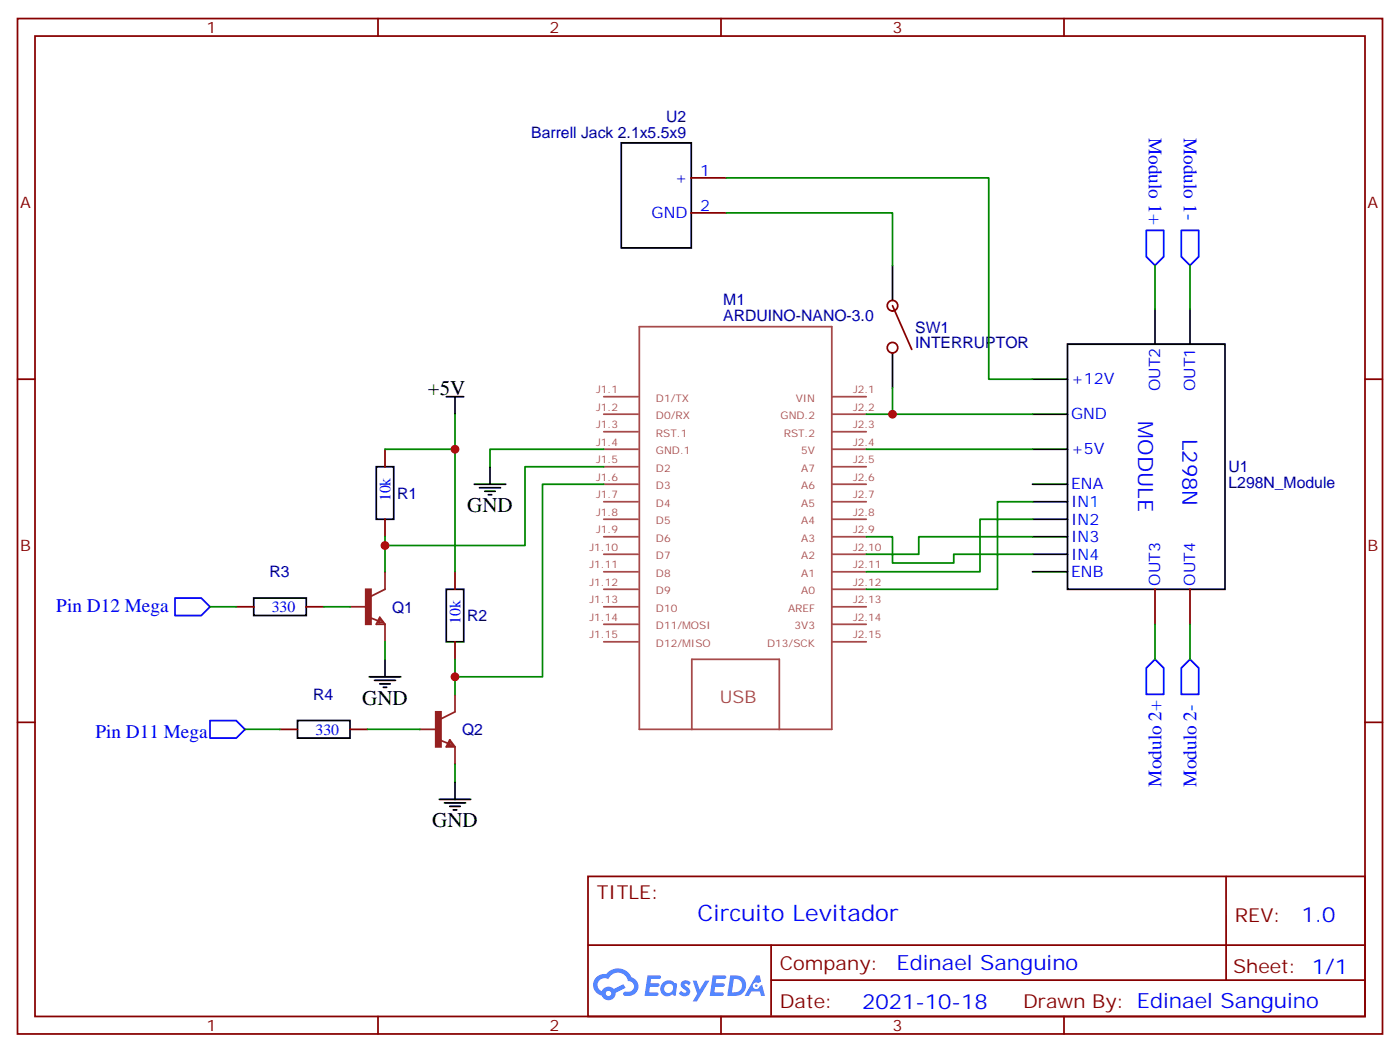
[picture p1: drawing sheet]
<svg xmlns="http://www.w3.org/2000/svg" width="282mm" height="212mm" viewBox="0 0 282 212" stroke-linecap="round" stroke-linejoin="round" font-family="sans-serif">
<g fill="none" stroke="#870000" stroke-width=".35">
<path d="M3.5 3.7h275.2v204.7h-275.2zM7.1 7.3h268.1v197.5h-268.1zM76.2 3.7v3.6M145.3 3.7v3.6M214.5 3.7v3.6M3.5 76.4h3.6M275.2 76.4h3.5M3.5 145.6h3.6M275.2 145.6h3.5M118.5 176.6h156.7v28.2h-156.7zM247.2 176.6v20.9M118.6 190.4h156.4"/>
<path d="M155.4 197.5h119.6M155.4 190.4v14.2M76.2 204.8v3.6M145.3 204.8v3.6M214.5 204.8v3.6"/>
</g>
<g fill="#5487ff">
<path d="M137.5 197.8a1.22 1.22 0 0 1 1.7 .2l-.3 .6a.47 .47 0 0 0-.4-.4 .47 .47 0 0 0-.5 .2l.1 .1a1.55 1.55 0 0 1 1 1.5 1.34 1.34 0 0 1-2.3 .2l.5-.6 .7 .5a.29 .29 0 0 0 .4-.3 .29 .29 0 0 0-.3-.3 1.04 1.04 0 0 1-.6-1.7z"/>
<path d="M130.5 196.5h2.1a.43 .43 0 0 1 .5 .1 .43 .43 0 0 1 .1 .5l-.3 .2h-1.6l-.2 .8h1.6a.37 .37 0 0 1 .3 .4 .37 .37 0 0 1-.4 .4h-1.6l-.1 1.1h1.2a.43 .43 0 0 1 .5 0 .43 .43 0 0 1 .1 .5l-.3 .2h-2.5z"/>
<path d="M143.7 196.5h2.1a.43 .43 0 0 1 .5 .1 .43 .43 0 0 1 .1 .5l-.4 .2h-1.6l-.1 .8h1.5a.37 .37 0 0 1 .3 .4 .37 .37 0 0 1-.4 .4h-1.5l-.2 1.1h1.3a.43 .43 0 0 1 .5 0 .43 .43 0 0 1 .1 .5l-.4 .2h-2.4z"/>
<path d="M152.4 196.5h.7l.3 1.3-.6 .3a.69 .69 0 0 0-1 .3 .69 .69 0 0 0 .5 .9 .69 .69 0 0 0 .8-.6l.5-.2 .6 2.2h-.8l-.2-.9h-1.7l-.5 .9h-.9z"/>
<path d="M139.6 197.6h.8l.6 1.8 1.1-1.8h.9l-2.5 4.2h-.9l.9-1.5z"/>
<path d="M147.2 196.5l-.6 4.2h1.4a2.11 2.11 0 0 0 2.4-2.1 2.11 2.11 0 0 0-2.5-2.1zM147.9 197.3a1.39 1.39 0 0 1 1.7 1.4 1.39 1.39 0 0 1-1.8 1.3h-.3z"/>
<path d="M133.5 198.2a1.47 1.47 0 0 0-.1 2 1.47 1.47 0 0 0 2.1 .2l.7 .3 .3-2.3-.2-.3h-.4a1.49 1.49 0 0 0-2.4 .1zM134.2 198.5a.91 .91 0 0 1 1.5 .4 .91 .91 0 0 1-1 1.2 .87 .87 0 0 1-.8-.6 .87 .87 0 0 1 .3-1z"/>
<path d="M120.2 196.9a2.18 2.18 0 0 0 1.1 3.7 1.44 1.44 0 0 0 1.6 .9 1.44 1.44 0 0 0 1.2-1.4l2-1-.4-.8-2 1a1.47 1.47 0 0 0-2.4 .4 1.39 1.39 0 0 1-.6-1.9 1.39 1.39 0 0 1 2-.5 2.08 2.08 0 0 1 2.1-1.3 2.08 2.08 0 0 1 1.8 1.7 1.07 1.07 0 0 1 1.2 1 1.07 1.07 0 0 1-1 1.1h-.7a.43 .43 0 0 0-.5 .4 .43 .43 0 0 0 .4 .5 2 2 0 0 0 2.4-1 2 2 0 0 0-.6-2.6l-.5-.2a2.98 2.98 0 0 0-5.1-.6l-1 .1zM122.1 200.2a.55 .55 0 0 1 1.1 0 .55 .55 0 0 1-1.1 0z"/>
<circle cx="152.5" cy="198.6" r=".26"/>
</g>
<g fill="none" stroke="#a64a4a" stroke-width=".35">
<path d="M121.7 79.9h7M128.9 65.8h38.8v81.2h-38.8zM167.7 79.9h6.9M121.7 83.5h7M121.7 87h7M121.7 90.5h7M121.7 94.1h7M121.7 97.6h7M167.7 83.5h6.9M167.7 87h6.9M167.7 90.5h6.9M167.7 94.1h6.9"/>
<path d="M167.7 97.6h6.9M121.7 101.1h7M121.7 104.6h7M121.7 108.2h7M121.7 111.7h7M121.7 115.2h7M121.7 118.7h7M167.7 101.1h6.9M167.7 104.6h6.9M167.7 108.2h6.9M167.7 111.7h6.9M167.7 115.2h6.9"/>
<path d="M167.7 118.7h6.9M121.7 122.3h7M121.7 125.8h7M121.7 129.3h7M167.7 122.3h6.9M167.7 125.8h6.9M167.7 129.3h6.9M139.5 147v-14.1h17.6v14.1"/>
</g>
<g fill="none" stroke="#000" stroke-width=".35">
<path d="M125.2 28.8h14.1v21.2h-14.1zM179.9 53.5v7M90 79.9h3.5M91.7 79.9v3.6M179.9 71.1v7.1M208.1 76.4h7.1M215.2 69.4h31.7v49.3h-31.7zM232.8 62.3v7.1M239.9 62.3v7.1M75.8 94.1h3.6v10.5h-3.6zM95.6 97.6h6.4M96.7 98.3h4.2"/>
<path d="M97.7 99h2.1M98.4 99.7h.7M98.8 94.1v3.5M208.1 83.5h7.1M208.1 90.5h7.1M208.1 97.6h7.1M90 118.7h3.5v10.6h-3.5zM208.1 101.1h7.1M208.1 104.6h7.1M208.1 108.2h7.1M208.1 111.7h7.1M208.1 115.2h7.1"/>
<path d="M51.2 120.5h10.5v3.5h-10.5zM74.4 136.4h6.4M75.5 137.1h4.2M76.6 137.8h2.1M77.3 138.5h.7M77.6 132.9v3.5M60 145.2h10.6v3.5h-10.6zM91.7 157.6v3.5M88.5 161.1h6.4M89.6 161.8h4.2M90.7 162.5h2.1M91.4 163.2h.7"/>
</g>
<g fill="none" stroke="#870000" stroke-width=".35">
<path d="M139.3 35.8h7.1M139.3 42.9h7.1M179.9 61.6l3.9 8.8M77.6 90.5v3.6M77.6 104.6v3.6M91.7 115.2v3.5M232.8 118.7v7.1M239.9 118.7v7.1M47.6 122.3h3.6M61.7 122.3h3.6M91.7 129.3v3.6M56.4 147h3.6"/>
<path d="M70.6 147h3.5"/>
<circle cx="179.9" cy="61.6" r="1.06"/>
<circle cx="179.9" cy="70.1" r="1.06"/>
</g>
<g fill="none" stroke="#008700" stroke-width=".35">
<path d="M146.4 35.8h52.9v40.6h8.8M146.4 42.9h33.5v10.6M232.8 53.5v8.8M239.9 53.5v8.8M179.9 78.2v5.3h28.2M91.7 83.5v7h-14.1M91.7 90.5v24.7M121.7 90.5h-22.9v3.6M121.7 94.1h-15.9v15.8h-28.2M121.7 97.6h-12.3v38.8h-17.7M174.6 90.5h33.5M174.6 83.5h5.3"/>
<path d="M77.6 108.2v7M174.6 108.2h5.3v5.3h12.4v-1.8h15.8M208.1 101.1h-7v17.6h-26.5M208.1 104.6h-10.5v10.6h-23M208.1 108.2h-22.9v3.5h-10.6M42.3 122.3h5.3M65.3 122.3h5.3M77.6 129.3v3.6M91.7 132.9v7M232.8 125.8v7.1M239.9 125.8v7.1M49.4 147h7"/>
<path d="M74.1 147h10.6M91.7 154v3.6"/>
</g>
<path d="M231.1 46.4h3.5v5.3l-1.8 1.8-1.7-1.8zM238.1 46.4h3.6v5.3l-1.8 1.8-1.8-1.8zM35.3 120.5h5.3l1.7 1.8-1.7 1.7h-5.3zM232.8 132.9l1.8 1.7v5.3h-3.5v-5.3zM239.9 132.9l1.8 1.7v5.3h-3.6v-5.3zM42.3 145.2h5.3l1.8 1.8-1.8 1.7h-5.3z" fill="none" stroke="#00f" stroke-width=".35"/>
<g fill="none" stroke="#8c2424" stroke-width=".35">
<path d="M77.6 115.2v3.5l-2.8 1.5M70.6 122.3h3.5M74.4 124.4l1.8 .7M76.6 124.4l1 1.4h-1.8zM76.6 124.7l.7 .7h-1.1zM76.6 125.1v.3M77.6 125.8v3.5M91.7 139.9v3.5l-2.8 1.5M84.7 147h3.5M88.5 149.1l1.8 .7M90.7 149.1l1 1.4h-1.7zM90.7 149.4l.7 .7h-1.1z"/>
<path d="M90.7 149.8v.3M91.7 150.5v3.5"/>
</g>
<g fill="#8c2424" stroke="#8c2424" stroke-width=".35">
<path d="M73.7 118.7h1.1v7.1h-1.1z"/>
<path d="M87.8 143.4h1.1v7.1h-1.1z"/>
</g>
<g fill="#c00">
<circle cx="179.9" cy="83.5" r=".88"/>
<circle cx="91.7" cy="90.5" r=".88"/>
<circle cx="77.6" cy="109.9" r=".88"/>
<circle cx="91.7" cy="136.4" r=".88"/>
</g>
<text font-size="4.6" fill="#00f" x="140.6" y="185.6">Circuito Levitador</text>
<g font-size="4.2">
<text x="86.3" y="79.6">+5V</text>
<text x="94.2" y="103.2">GND</text>
<text x="73" y="142">GND</text>
<text x="87.1" y="166.7">GND</text>
</g>
<g font-size="4.2" fill="#00f">
<text x="229.5" y="84.9" transform="rotate(90 229.5 84.9)">MODULE</text>
<text x="238.4" y="88.4" transform="rotate(90 238.4 88.4)">L298N</text>
<text x="262.3" y="185.9">1.0</text>
<text x="180.7" y="195.4">Edinael Sanguino</text>
<text x="173.8" y="203.2">2021-10-18</text>
</g>
<g font-size="3.9" fill="#00f">
<text x="231.6" y="27.8" transform="rotate(90 231.6 27.8)">Modulo 1+</text>
<text x="238.6" y="27.8" transform="rotate(90 238.6 27.8)">Modulo 1-</text>
<text x="11.4" y="123.4">Pin D12 Mega</text>
<text x="19.2" y="148.7">Pin D11 Mega</text>
<text x="234.1" y="158.5" transform="rotate(-90 234.1 158.5)">Modulo 2+</text>
<text x="241.2" y="158.5" transform="rotate(-90 241.2 158.5)">Modulo 2-</text>
</g>
<g font-size="3.9" fill="#800">
<text x="120.3" y="181.2">TITLE:</text>
<text x="248.9" y="185.9">REV:</text>
<text x="157.2" y="195.4">Company:</text>
<text x="248.6" y="196">Sheet: 1/1</text>
<text x="157.2" y="203.1">Date:</text>
<text x="206.2" y="203.1">Drawn By: Edinael Sanguino</text>
</g>
<text font-size="3.5" fill="#a54b4b" x="145.1" y="141.7">USB</text>
<g font-size="3.2" fill="#800">
<text x="41.6" y="6.7">1</text>
<text x="110.8" y="6.7">2</text>
<text x="179.9" y="6.7">3</text>
<text x="4.1" y="41.8">A</text>
<text x="275.7" y="41.8">A</text>
<text x="4.1" y="111">B</text>
<text x="275.7" y="111">B</text>
<text x="41.6" y="207.8">1</text>
<text x="110.8" y="207.8">2</text>
<text x="179.9" y="207.8">3</text>
</g>
<g font-size="3.2" fill="#000080">
<text x="107.1" y="27.7">Barrell Jack 2.1x5.5x9</text>
<text x="134.3" y="24.6">U2</text>
<text x="145.8" y="64.8">ARDUINO-NANO-3.0</text>
<text x="145.8" y="61.5">M1</text>
<text x="184.5" y="70.1">INTERRUPTOR</text>
<text x="184.5" y="67">SW1</text>
<text x="247.6" y="95.2">U1</text>
<text x="80.1" y="100.5">R1</text>
<text x="247.6" y="98.3">L298N_Module</text>
<text x="54.3" y="116.3">R3</text>
<text x="79" y="123.5">Q1</text>
<text x="94.2" y="125.2">R2</text>
<text x="63.1" y="141">R4</text>
<text x="93.1" y="148.2">Q2</text>
</g>
<g font-size="3.2" fill="#00f">
<text x="141.1" y="35.5">1</text>
<text x="136" y="36.9">+</text>
<text x="131.4" y="44">GND</text>
<text x="141.1" y="42.5">2</text>
<text x="215.9" y="77.5">+12V</text>
<text x="233.9" y="78.9" transform="rotate(-90 233.9 78.9)">OUT2</text>
<text x="240.9" y="78.9" transform="rotate(-90 240.9 78.9)">OUT1</text>
<text x="215.9" y="84.5">GND</text>
<text x="215.9" y="91.6">+5V</text>
<text x="78.7" y="101" transform="rotate(-90 78.7 101)">10k</text>
<text x="215.9" y="98.6">ENA</text>
<text x="215.9" y="102.2">IN1</text>
<text x="215.9" y="105.7">IN2</text>
<text x="215.9" y="109.2">IN3</text>
<text x="215.9" y="112.7">IN4</text>
<text x="215.9" y="116.3">ENB</text>
<text x="233.9" y="118" transform="rotate(-90 233.9 118)">OUT3</text>
<text x="240.9" y="118" transform="rotate(-90 240.9 118)">OUT4</text>
<text x="54.8" y="123.4">330</text>
<text x="92.8" y="125.7" transform="rotate(-90 92.8 125.7)">10k</text>
<text x="63.6" y="148.1">330</text>
</g>
<g font-size="2.1" fill="#a54b4b">
<text x="120.2" y="79.2">J1.1</text>
<text x="120.2" y="82.8">J1.2</text>
<text x="132.2" y="81">D1/TX</text>
<text x="160.4" y="81">VIN</text>
<text x="172" y="79.2">J2.1</text>
<text x="172" y="82.8">J2.2</text>
<text x="120.2" y="86.3">J1.3</text>
<text x="120.2" y="89.8">J1.4</text>
<text x="132.2" y="84.5">D0/RX</text>
<text x="132.2" y="88">RST.1</text>
<text x="157.4" y="84.5">GND.2</text>
<text x="158" y="88">RST.2</text>
<text x="172" y="86.3">J2.3</text>
<text x="172" y="89.8">J2.4</text>
<text x="120.2" y="93.4">J1.5</text>
<text x="132.2" y="91.6">GND.1</text>
<text x="132.2" y="95.1">D2</text>
<text x="161.5" y="91.6">5V</text>
<text x="161.5" y="95.1">A7</text>
<text x="172" y="93.4">J2.5</text>
<text x="120.2" y="96.9">J1.6</text>
<text x="120.2" y="100.4">J1.7</text>
<text x="132.2" y="98.6">D3</text>
<text x="161.5" y="98.6">A6</text>
<text x="172" y="96.9">J2.6</text>
<text x="172" y="100.4">J2.7</text>
<text x="120.2" y="103.9">J1.8</text>
<text x="120.2" y="107.5">J1.9</text>
<text x="132.2" y="102.1">D4</text>
<text x="132.2" y="105.7">D5</text>
<text x="161.5" y="102.1">A5</text>
<text x="161.5" y="105.7">A4</text>
<text x="172" y="103.9">J2.8</text>
<text x="172" y="107.5">J2.9</text>
<text x="118.8" y="111">J1.10</text>
<text x="132.2" y="109.2">D6</text>
<text x="132.2" y="112.7">D7</text>
<text x="161.5" y="109.2">A3</text>
<text x="161.5" y="112.7">A2</text>
<text x="172" y="111">J2.10</text>
<text x="118.8" y="114.5">J1.11</text>
<text x="118.8" y="118.1">J1.12</text>
<text x="132.2" y="116.3">D8</text>
<text x="132.2" y="119.8">D9</text>
<text x="161.5" y="116.3">A1</text>
<text x="161.5" y="119.8">A0</text>
<text x="172" y="114.5">J2.11</text>
<text x="172" y="118.1">J2.12</text>
<text x="118.8" y="121.6">J1.13</text>
<text x="118.8" y="125.1">J1.14</text>
<text x="132.2" y="123.3">D10</text>
<text x="158.9" y="123.3">AREF</text>
<text x="172" y="121.6">J2.13</text>
<text x="172" y="125.1">J2.14</text>
<text x="118.8" y="128.6">J1.15</text>
<text x="132.2" y="126.8">D11/MOSI</text>
<text x="132.2" y="130.4">D12/MISO</text>
<text x="154.7" y="130.4">D13/SCK</text>
<text x="160.2" y="126.8">3V3</text>
<text x="172" y="128.6">J2.15</text>
</g>
</svg>
